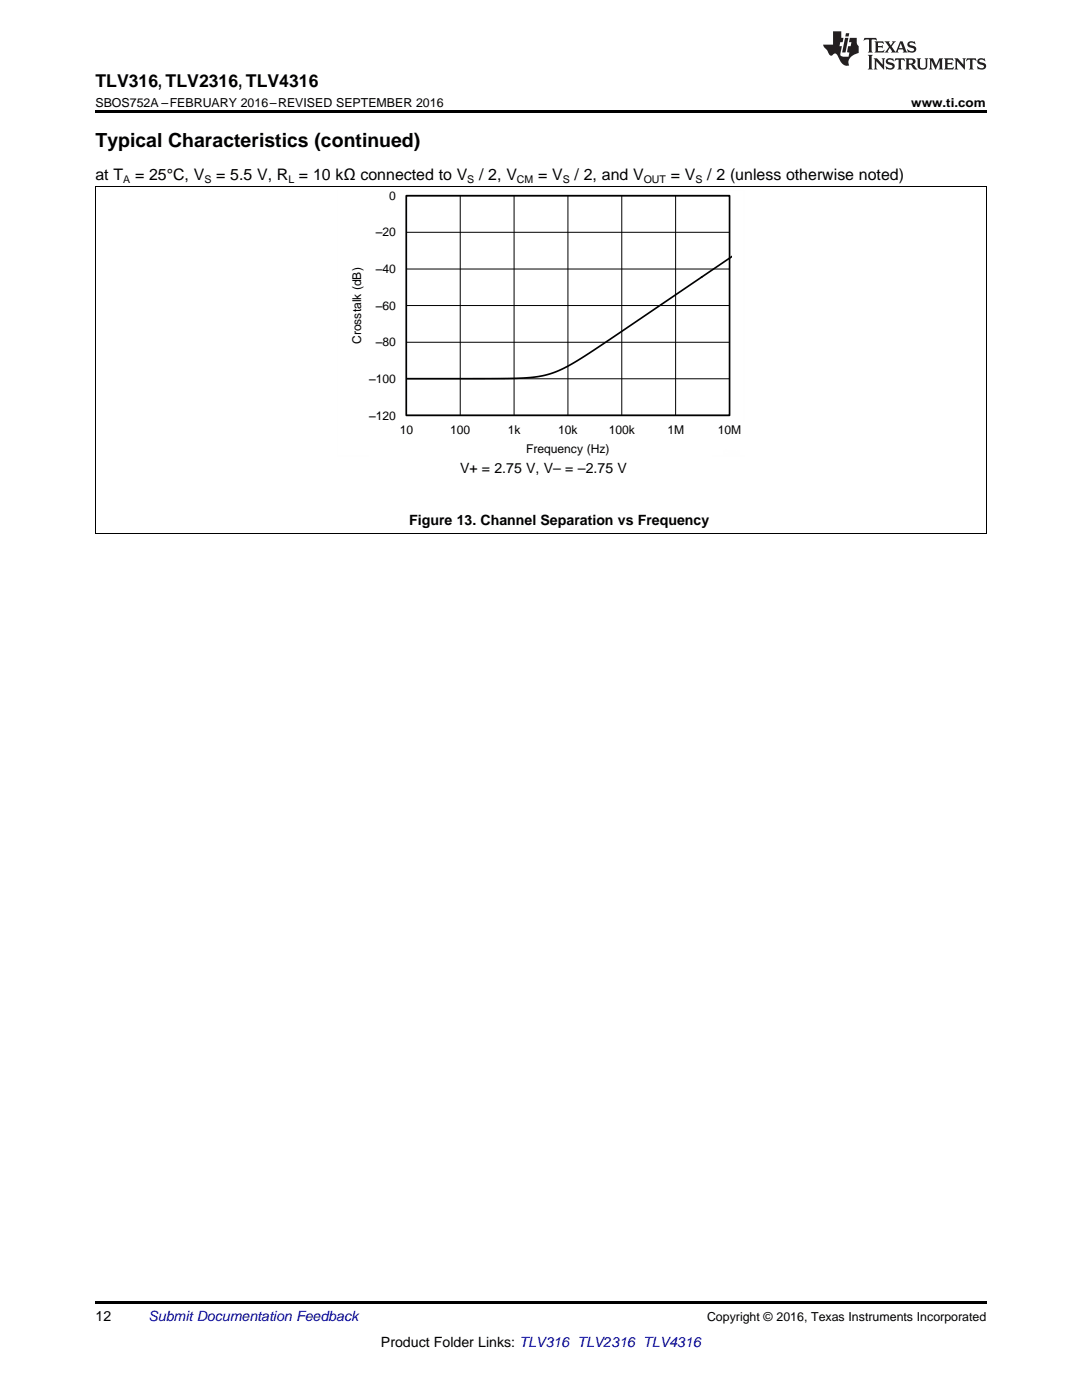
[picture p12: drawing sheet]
<svg xmlns="http://www.w3.org/2000/svg" width="216mm" height="279mm" viewBox="0 0 216 279" stroke-linecap="round" stroke-linejoin="round" font-family="sans-serif">
<path d="M19 22h177.8v.5h-177.8zM19 259.7h177.8v.5h-177.8z" fill="#000"/>
<g fill="none" stroke="#000" stroke-width=".2">
<path d="M19 37.2h177.8M19.1 37.2v69.3M81.1 39.1h64.5v43.8h-64.5zM91.8 39.1v43.8M102.6 39.1v43.8M113.3 39.1v43.8M124.1 39.1v43.8M134.8 39.1v43.8M196.8 37.2v69.3M81.1 53.7h64.5M81.1 46.4h64.5M81.1 75.6h64.5"/>
<path d="M81.1 68.3h64.5M81.1 61h64.5M19 106.5h177.8"/>
</g>
<path d="M81.1 39.1h64.5v43.8h-64.5zM140.1 55.3l-23.4 15.7-3.7 2.2-2.9 1.3-2.9 .7-3.9 .3-22.2 .1M146 51.3l-6 4" fill="none" stroke="#000" stroke-width=".33"/>
<path d="M67.3 38v53.1M79.8 38h68.7M148.5 38v46.1M67.3 91h6.3M142.2 91h6.3" fill="none" stroke="#fefefe" stroke-width=".2" stroke-dasharray=".4 .1" stroke-linecap="butt"/>
<g fill="#231f20">
<path d="M172.5 7.6l-.1 .5 .4-.2h.6v.1v2.1l-.2 .4h.9l-.2-.4v-2.1l.1-.1h.5l.5 .2-.2-.5zM174.5 8.3l.2 .3v1.5l-.2 .4h1.8l.2-.6a1.04 1.04 0 0 1-1.3 .2v-.7h.6l.3 .2v-.6l-.3 .2h-.6v-.6l.8-.1 .4 .3-.2-.5zM176.5 8.3l.9 1.1-.9 1.1h.8l-.2-.2 .4-.7 .5 .7-.2 .2h1.5l-.2-.2 .2-.4h.9l.1 .4-.2 .2h1l-.3-.3-.7-1.9h-.5l-.9 2-.8-1 .9-1h-.8l.1 .3-.4 .5-.3-.6 .1-.2zM179.7 8.6l.4 1h-.7zM181.3 8.4a.63 .63 0 0 0-.2 .7 .63 .63 0 0 0 .6 .4l.6 .2 .1 .2a.75 .75 0 0 1-.7 .4 .75 .75 0 0 1-.6-.5l.1 .7 .1-.1a1.11 1.11 0 0 0 1.5-.6 1.13 1.13 0 0 0-1.2-.8l-.1-.4a1.04 1.04 0 0 1 1.2 .2l-.2-.5-.2 .1-.4-.2zM173.2 10.9l.2 .4v2.2l-.2 .4h1l-.3-.4v-2.2l.3-.4zM174.3 11.6l.3 .4v1.5l-.3 .4h.8l-.2-.4v-1.3l1.5 1.7v-1.9l.2-.4h-.7l.2 .4v.9l-1.1-1.3zM177 11.8a.62 .62 0 0 0-.2 .7 .62 .62 0 0 0 .6 .4l.6 .1 .1 .3a.76 .76 0 0 1-.7 .3 .76 .76 0 0 1-.7-.4l.2 .7 .1-.1a1.11 1.11 0 0 0 1.5-.6 1.13 1.13 0 0 0-1.2-.8l-.1-.4a1.04 1.04 0 0 1 1.2 .2l-.2-.6-.2 .1-.5-.1zM178.7 11.6l-.2 .6a.61 .61 0 0 1 .8-.3v1.6l-.2 .4h.9l-.2-.4v-1.6a.63 .63 0 0 1 .7 .3l-.1-.6zM180.6 11.6l.3 .4v1.5l-.3 .4h1l-.2-.2-.1-.8 .6 .2a.76 .76 0 0 0 1.2 .7l-1-1a.58 .58 0 0 0 .6-.5 .58 .58 0 0 0-.5-.6zM181.4 11.9h.1a.45 .45 0 0 1 .5 .1 .45 .45 0 0 1 .1 .5l-.8 .2zM182.9 11.6l.2 .2a2.17 2.17 0 0 0 .3 1.9 .99 .99 0 0 0 1.6-.6v-1.1l.2-.4h-.7l.2 .2a1.92 1.92 0 0 1-.2 1.8 .6 .6 0 0 1-.9-.5v-1.1l.2-.4zM185.4 11.6l.2 .4v1.5l-.2 .4h.7l-.2-.4v-1.4l.8 1.8 .8-1.8v1.4l-.2 .4h.9l-.2-.4v-1.5l.2-.4h-.8l-.6 1.5-.6-1.5zM188.4 11.6l.2 .4v1.5l-.2 .4h1.8l.1-.6a1.04 1.04 0 0 1-1.2 .1v-.6h.5l.4 .2v-.6l-.4 .2h-.5v-.7h.8l.3 .3-.1-.6zM190.5 11.6l.2 .4v1.5l-.2 .4h.7l-.2-.4v-1.3l1.5 1.7v-1.9l.2-.4h-.7l.2 .4v.9l-1.1-1.3zM192.9 11.6l-.1 .6a.61 .61 0 0 1 .7-.3l.1 1.6-.3 .4h1l-.3-.4 .1-1.6a.63 .63 0 0 1 .7 .3l-.1-.6zM195.2 11.8a.62 .62 0 0 0-.2 .7 .62 .62 0 0 0 .6 .4l.6 .1 .1 .3a.76 .76 0 0 1-.7 .3 .76 .76 0 0 1-.6-.4l.1 .7 .1-.1a1.11 1.11 0 0 0 1.6-.6 1.13 1.13 0 0 0-1.3-.8l-.1-.4a1.04 1.04 0 0 1 1.2 .2l-.1-.6-.2 .1-.5-.1z"/>
<path d="M166.2 6.3v2.6h-1.9v.4l.8 .9a.91 .91 0 0 0 1 .8 .56 .56 0 0 1 .5-.3 .56 .56 0 0 1 .5 .3l.4 .8a1.53 1.53 0 0 0 1.9 1.2 1.54 1.54 0 0 1 1-2.1l.9-.3v-1.4a1.52 1.52 0 0 1-.4-1.6h-1.3l-.2 .8h.5l-.2 .8h-.5l-.1 1v.2l.4 .1-.2 .8a1.93 1.93 0 0 1-1.6-.3l.3-1.8h-.5l.2-.8h.4l.2-.8h-.4v-1.3zM168.6 7.6l-.6 2.9h.7l.6-2.9zM168.8 6.6l-.1 .7h.6l.2-.7z"/>
</g>
<text font-size="3.9" x="19" y="29.3">Typical Characteristics (continued)</text>
<text font-size="3.5" x="19" y="17.3">TLV316, TLV2316, TLV4316</text>
<g font-size="3.2">
<text x="19" y="36">at T</text>
<text x="27" y="36">= 25°C, V</text>
<text x="43.1" y="36">= 5.5 V, R = 10 kΩ connected to V</text>
<text x="95.6" y="36">/ 2, V</text>
<text x="107.4" y="36">= V</text>
<text x="114.7" y="36">/ 2, and V</text>
<text x="133.9" y="36">= V</text>
<text x="141.1" y="36">/ 2 (unless otherwise noted)</text>
</g>
<g font-size="2.8">
<text x="91.8" y="94.4">V+ = 2.75 V, V– = –2.75 V</text>
<text x="81.7" y="104.8">Figure 13. Channel Separation vs Frequency</text>
<text x="19" y="263.6">12</text>
<text x="76" y="268.9">Product Folder Links: TLV316 TLV2316 TLV4316</text>
</g>
<text font-size="2.8" fill="#0000c8" x="29.6" y="263.6">Submit Documentation Feedback</text>
<g font-size="2.5">
<text x="19" y="21.4">SBOS752A –FEBRUARY 2016–REVISED SEPTEMBER 2016</text>
<text x="181.8" y="21.4">www.ti.com</text>
<text x="141.1" y="263.6">Copyright © 2016, Texas Instruments Incorporated</text>
</g>
<g font-size="2.4">
<text x="77.7" y="39.9">0</text>
<text x="75" y="47.2">±20</text>
<text x="75" y="54.5">±40</text>
<text x="75" y="61.8">±60</text>
<text x="72.1" y="68.7" transform="rotate(-90 72.1 68.7)">Crosstalk (dB)</text>
<text x="75" y="69.1">±80</text>
<text x="73.6" y="76.4">±100</text>
<text x="73.6" y="83.7">±120</text>
<text x="79.8" y="86.7">10</text>
<text x="89.8" y="86.7">100</text>
<text x="101.3" y="86.7">1k</text>
<text x="111.4" y="86.7">10k</text>
<text x="121.5" y="86.7">100k</text>
<text x="133.2" y="86.7">1M</text>
<text x="143.3" y="86.7">10M</text>
<text x="105" y="90.5">Frequency (Hz)</text>
</g>
<g font-size="2.1">
<text x="24.6" y="36.6">A</text>
<text x="40.8" y="36.6">S</text>
<text x="57.5" y="36.6">L</text>
<text x="93.2" y="36.6">S</text>
<text x="103.2" y="36.6">CM</text>
<text x="112.3" y="36.6">S</text>
<text x="128.5" y="36.6">OUT</text>
<text x="138.8" y="36.6">S</text>
</g>
</svg>
